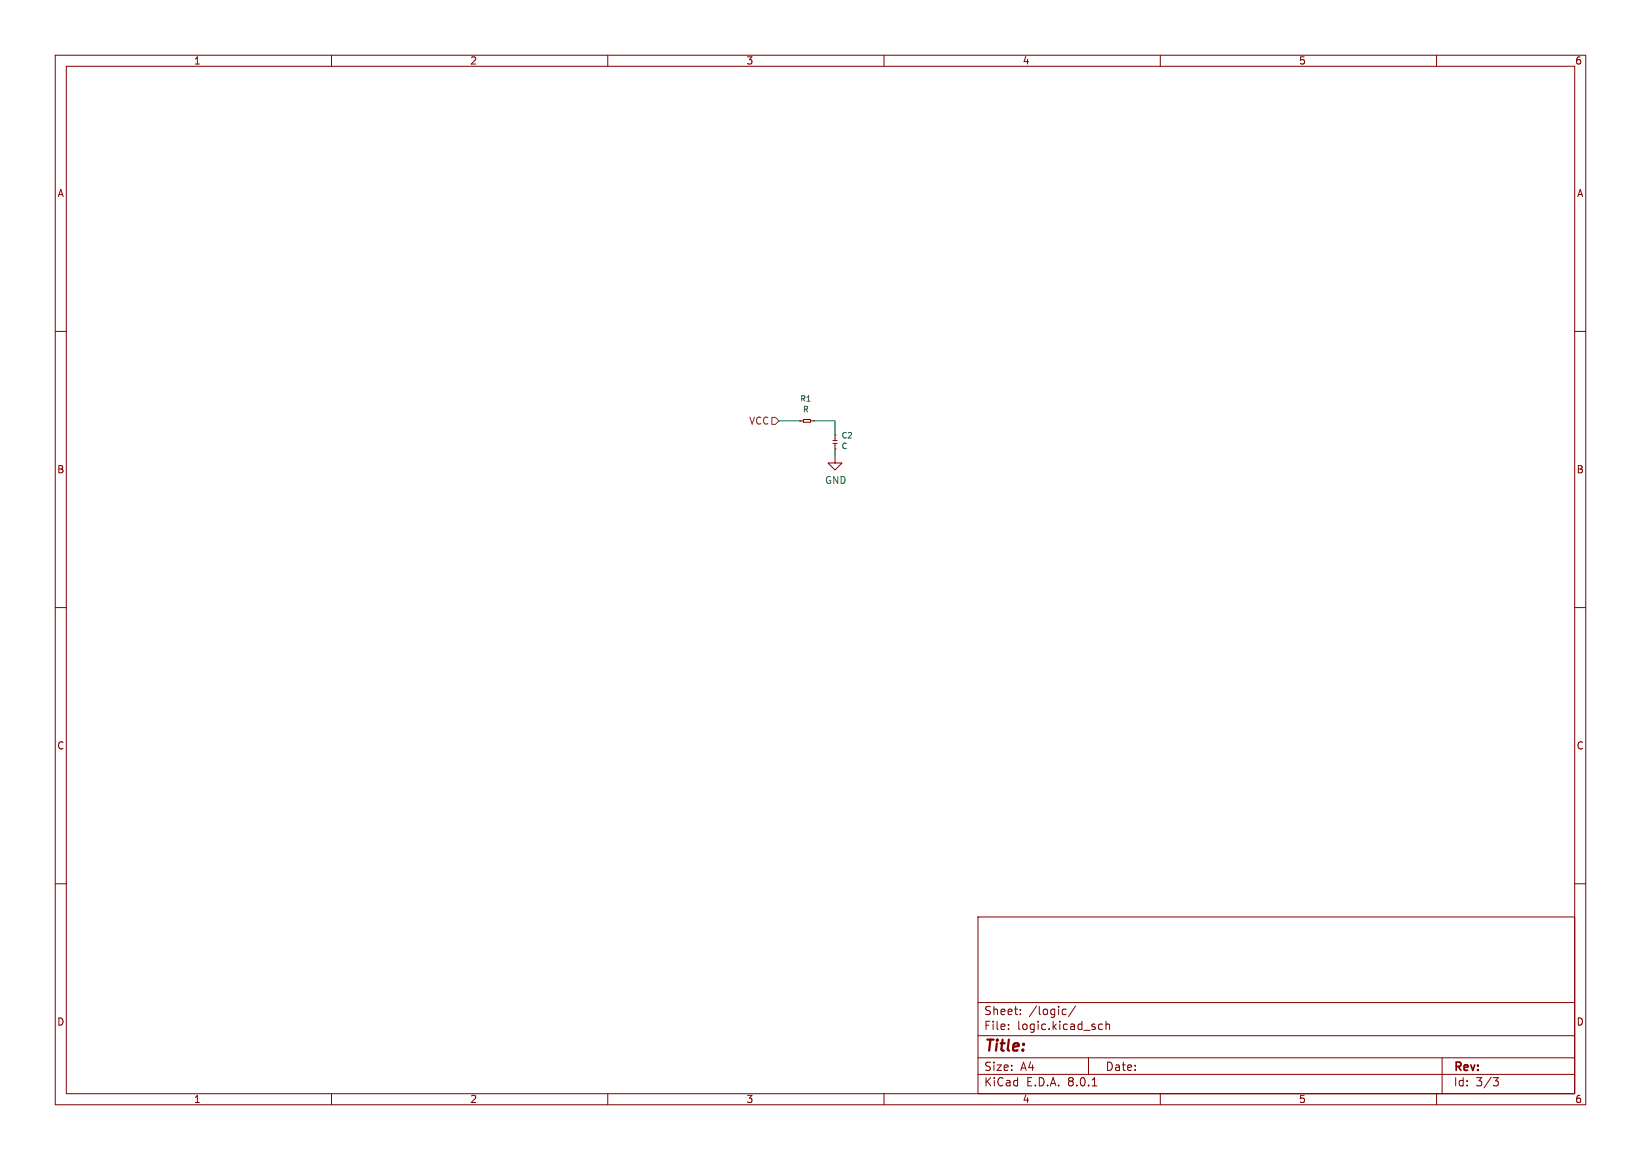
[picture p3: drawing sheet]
<svg xmlns="http://www.w3.org/2000/svg" width="297mm" height="210mm" viewBox="0 0 297 210" stroke-linecap="round" stroke-linejoin="round" font-family="sans-serif">
<g fill="none" stroke="#840000" stroke-width=".18">
<path d="M10 10h277v190h-277zM12 12h273v186h-273zM60 10v2M110 10v2M160 10v2M210 10v2M260 10v2M10 60h2M285 60h2M10 110h2M285 110h2M10 160h2"/>
<path d="M285 160h2M177 166h108v32h-108zM60 198v2M110 198v2M160 198v2M177 194.5h108M177 191.5h108M177 187.5h108M177 181.5h108M182.5 186.3v.1M182.5 185.5v.1M184.7 183.6v.1"/>
<path d="M184.7 182.8v.1M192.4 183.6h.6M192.4 182.8h.6M194.7 182.1l-1.3 2M197 191.5v3M197.7 196.6h.8M198.8 186.1l.3 .3 .4-.1M199.5 185.5l-.4-.1-.3 .3M200.2 185.5l.2-.1 .3 .1 .1 .9M200.2 184.9v1.5M210 198v2M260 198v2"/>
<path d="M261 191.5v6.5M270.2 195.1h1l-.5 .6 .4 .1 .1 .5-.3 .3h-.4"/>
</g>
<path d="M145.4 75.9h1.3v.6h-1.3z" fill="#ffffc2"/>
<path d="M144.8 76.2h.1M144.8 76.2h.6M145.4 75.9h1.3v.6h-1.3zM146.7 76.2h.6M147.3 76.2h.1M150.7 79.8h.8M151.1 78.7h.1M151.1 78.7v.9M150.7 80.3h.8M151.1 81.3h.1M151.1 82.6v1.2h1.3l-1.3 1.3-1.2-1.3h1.2M151.1 80.3v1" fill="none" stroke="#840000" stroke-width=".18"/>
<path d="M139.7 75.6h.6l.7 .6-.7 .6h-.6z" fill="none" stroke="#725600" stroke-width=".18"/>
<path d="M141 76.2h3.8M147.3 76.2h3.8v2.5M151.1 81.3v1.3" fill="none" stroke="#009600" stroke-width=".18"/>
<text font-size="2.8" fill="#840000" x="178" y="190.9">Title:</text>
<g font-size="2.1" fill="#840000">
<text x="178" y="184">Sheet:</text>
<text x="186.2" y="184">/logic/</text>
<text x="178" y="186.7">File:</text>
<text x="184.1" y="186.7">logic.kicad_sch</text>
<text x="178" y="196.9">KiCad</text>
<text x="178" y="194.1">Size:</text>
<text x="184.7" y="194.1">A4</text>
<text x="185.7" y="196.9">E.D.A.</text>
<text x="193.3" y="196.9">8.0.1</text>
<text x="200" y="194.1">Date:</text>
<text x="263" y="194.3">Rev:</text>
<text x="263" y="196.9">Id:</text>
<text x="267.1" y="196.9">3/3</text>
</g>
<g font-size="1.8" fill="#840000">
<text x="35" y="11.9">1</text>
<text x="85" y="11.9">2</text>
<text x="135" y="11.9">3</text>
<text x="185" y="11.9">4</text>
<text x="235" y="11.9">5</text>
<text x="285" y="11.9">6</text>
<text x="10.3" y="35.9">A</text>
<text x="285.3" y="35.9">A</text>
<text x="10.3" y="85.9">B</text>
<text x="285.3" y="85.9">B</text>
<text x="10.3" y="135.9">C</text>
<text x="285.3" y="135.9">C</text>
<text x="10.3" y="185.9">D</text>
<text x="285.3" y="185.9">D</text>
<text x="35" y="199.9">1</text>
<text x="85" y="199.9">2</text>
<text x="135" y="199.9">3</text>
<text x="185" y="199.9">4</text>
<text x="235" y="199.9">5</text>
<text x="285" y="199.9">6</text>
</g>
<text font-size="1.8" fill="#725600" x="135.5" y="77.1">VCC</text>
<text font-size="1.8" fill="#006464" x="149.2" y="87.8">GND</text>
<g font-size="1.4" fill="#006464">
<text x="144.7" y="72.9">R1</text>
<text x="145.2" y="74.9">R</text>
<text x="152.2" y="79.6">C2</text>
<text x="152.2" y="81.5">C</text>
</g>
</svg>
